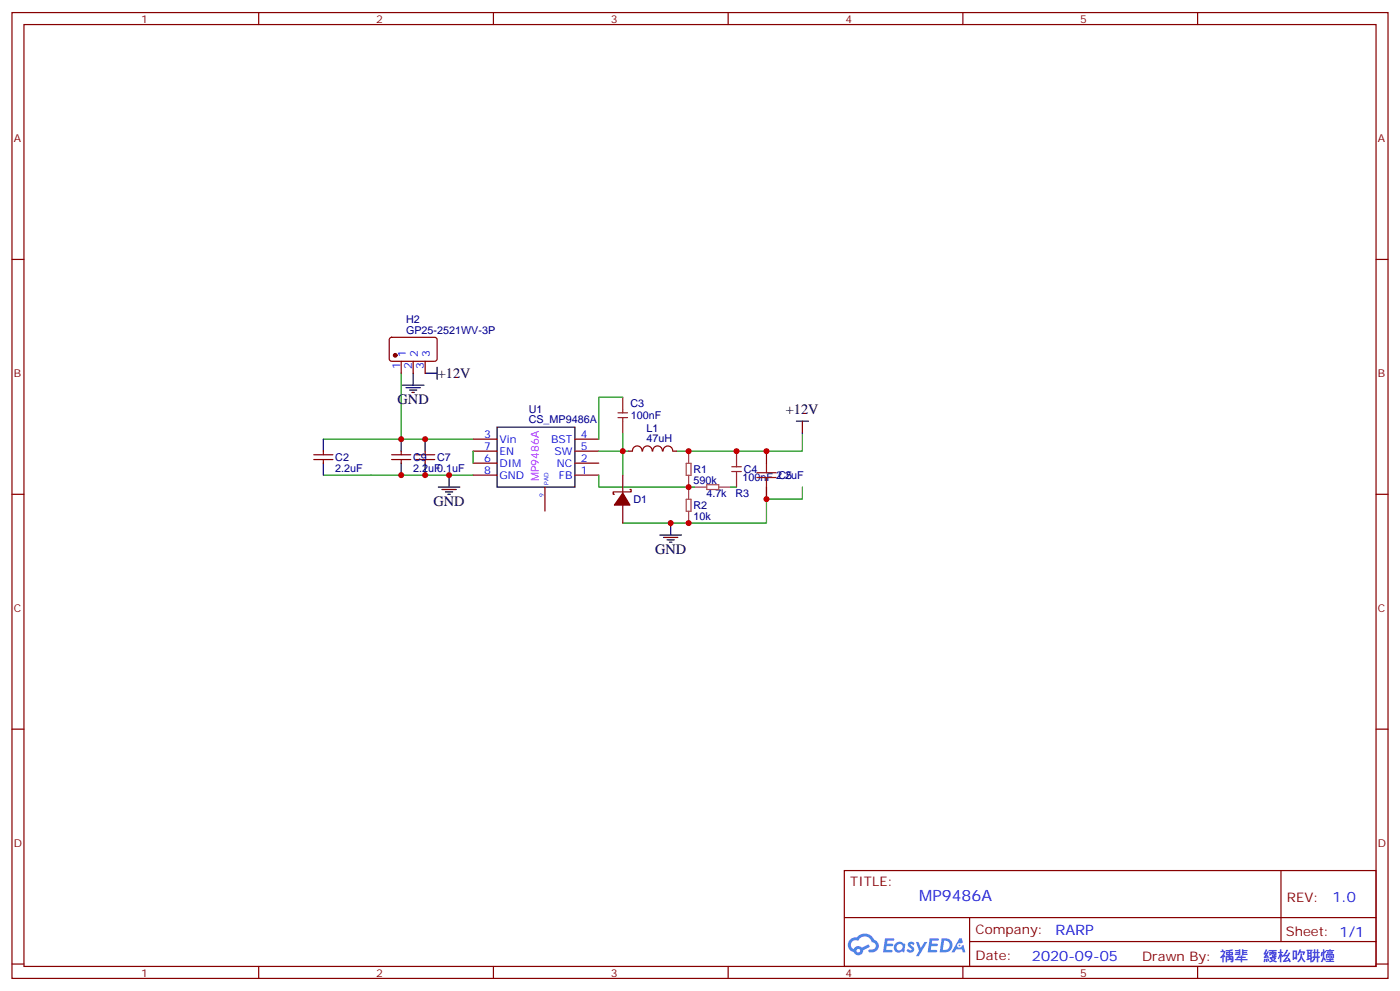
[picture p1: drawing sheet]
<svg xmlns="http://www.w3.org/2000/svg" width="412mm" height="292mm" viewBox="0 0 412 292" stroke-linecap="round" stroke-linejoin="round" font-family="sans-serif">
<g fill="none" stroke="#870000" stroke-width=".35">
<path d="M3.5 3.7h405.4v284.3h-405.4zM7.1 7.2h398.2v277.3h-398.2zM76.2 3.7v3.5M145.3 3.7v3.5M214.5 3.7v3.5M283.6 3.7v3.5M352.8 3.7v3.5M3.5 76.4h3.6M405.3 76.4h3.6M3.5 145.5h3.6M405.3 145.5h3.6M3.5 214.7h3.6"/>
<path d="M405.3 214.7h3.6M248.7 256.3h156.6v28.2h-156.6zM377.3 256.3v20.9M248.7 270.1h156.5M285.6 277.2h119.6M285.6 270.1v14.2M3.5 283.8h3.6M76.2 284.5v3.5M145.3 284.5v3.5M214.5 284.5v3.5M283.6 284.5v3.5M352.8 284.5v3.5"/>
<path d="M405.3 283.8h3.6"/>
</g>
<g fill="#5487ff">
<path d="M267.7 277.5a1.22 1.22 0 0 1 1.7 .2l-.4 .6a.47 .47 0 0 0-.3-.4 .47 .47 0 0 0-.5 .2l.1 .2a1.14 1.14 0 0 1 .8 1.8 1.14 1.14 0 0 1-1.9 0l-.2-.2 .5-.6 .7 .5a.29 .29 0 0 0 .3-.3 .29 .29 0 0 0-.2-.3 1.04 1.04 0 0 1-.6-1.7z"/>
<path d="M260.7 276.2h2.4l.3 .2-.2 .5-1.8 .1-.1 .8h1.5l.3 .4-.3 .4h-1.6l-.2 1.1h1.7l.2 .3-.2 .3-2.6 .1z"/>
<path d="M273.8 276.2h2.4l.3 .2-.1 .5-1.8 .1-.2 .8h1.6l.3 .4-.4 .4-1.6-.1-.1 1.1 1.7 .1 .2 .3-.2 .3-2.6 .1z"/>
<path d="M282.6 276.2h.7l.3 1.3-.6 .3a.69 .69 0 0 0-1 .3 .69 .69 0 0 0 .4 .9 .69 .69 0 0 0 .9-.6l.5-.2 .6 2.2h-.8l-.2-.9h-1.8l-.5 .9h-.8z"/>
<path d="M269.8 277.3h.8l.6 1.8 1.1-1.8h.9l-2.6 4.2h-.8l.9-1.5z"/>
<path d="M277.4 276.2l-.6 4.2h1.3a2.11 2.11 0 0 0 2.5-2.1 2.11 2.11 0 0 0-2.5-2.1zM278.1 277a1.39 1.39 0 0 1 1.7 1.4 1.39 1.39 0 0 1-1.8 1.2h-.3z"/>
<path d="M263.7 277.8a1.54 1.54 0 0 0-.1 2.2 1.54 1.54 0 0 0 2.2 .1l.6 .3 .3-2.3-.2-.3h-.4a1.49 1.49 0 0 0-2.4 0zM264 278.8a.94 .94 0 0 1 1.8 0 .94 .94 0 0 1-1.8 0z"/>
<path d="M250.4 276.6a2.18 2.18 0 0 0 1.1 3.7 1.44 1.44 0 0 0 1.6 .9 1.44 1.44 0 0 0 1.2-1.4l2-1.1-.5-.7-1.9 1a1.47 1.47 0 0 0-2.4 .4 1.39 1.39 0 0 1-.7-1.9 1.39 1.39 0 0 1 2-.5 2.12 2.12 0 0 1 2.2-1.3 2.12 2.12 0 0 1 1.9 1.7 1.14 1.14 0 0 1 1.1 1.4 1.14 1.14 0 0 1-1.7 .7 .43 .43 0 0 0-.5 .4 .43 .43 0 0 0 .4 .5 1.98 1.98 0 0 0 2.5-1.2 1.98 1.98 0 0 0-1.2-2.6 3.1 3.1 0 0 0-5.3-.6l-.9 .1zM252.3 279.9a.55 .55 0 0 1 1.1 0 .55 .55 0 0 1-1.1 0z"/>
<circle cx="282.6" cy="278.3" r=".26"/>
</g>
<g fill="none" stroke="#000" stroke-width=".35">
<path d="M118.5 113.4h6.4M119.6 114.1h4.2M120.6 114.8h2.2M121.4 115.5h.7M121.7 109.9v3.5M125.2 109.9h3.6M128.8 108.1v3.6M95.2 129.3v3.5M95.2 136.3v3.6M118.2 129.3v3.5M118.2 136.3v3.6M125.2 129.3v3.5"/>
<path d="M125.2 136.3v3.6M132.3 139.9v3.5M146.4 125.8h22.9v17.6h-22.9zM234.6 124h3.5M236.4 124v3.5M129.1 143.4h6.4M130.2 144.1h4.2M131.2 144.8h2.1M131.9 145.5h.7M194.4 157.5h6.3M195.4 158.2h4.3M196.5 158.9h2.1"/>
<path d="M197.2 159.6h.7M197.6 154v3.5"/>
</g>
<g fill="none" stroke="#870000" stroke-width=".35">
<path d="M114.9 99.5l.5-.2 12.9 .1 .5 .6-.1 5.9-.6 .5-13-.1-.4-.6v-5.7zM118.2 106.4v3.5M121.7 106.4v3.5M125.2 106.4v3.5M92.4 135.3h5.7M92.4 133.9h5.7M95.2 132.8v1.1M95.2 135.3v1M115.4 135.3h5.6M115.4 133.9h5.6M118.2 132.8v1.1M118.2 135.3v1"/>
<path d="M122.4 135.3h5.7M122.4 133.9h5.7M125.2 132.8v1.1M125.2 135.3v1M139.3 139.9h7.1M139.3 136.3h7.1M139.3 129.3h7.1M139.3 132.8h7.1M169.3 139.9h7.1M169.3 136.3h7.1M169.3 129.3h7.1M169.3 132.8h7.1"/>
<path d="M183.4 139.9v5.3M185.2 132.8h1.1M186.3 132.8a1.41 1.41 0 0 1 1.4-1.5 1.41 1.41 0 0 1 1.4 1.5M189.3 132.8a1.41 1.41 0 0 1 1.4-1.5 1.41 1.41 0 0 1 1.4 1.5M192.3 132.8a1.41 1.41 0 0 1 1.4-1.5 1.41 1.41 0 0 1 1.4 1.5M195.3 132.8a1.41 1.41 0 0 1 1.4-1.5 1.41 1.41 0 0 1 1.4 1.5M198.3 132.8h1M225.8 132.8v3.5M160.5 143.4v7.1M183.4 148.7v5.3M185.6 144.1h.3v.7h-5.3v.7h.4M225.8 143.4v3.5"/>
</g>
<path d="M118.2 109.9v19.4h21.1M183.4 116.9h-7v12.4M95.2 139.9h44.1M95.2 129.3h23M139.3 132.8v3.5M176.4 139.9v3.5h28.2M183.4 127.5v5.3h-7M185.2 132.8h-1.8v7.1M236.4 127.5v5.3h-37.1M215.2 143.4h1.8M225.8 143.4v10.6h-42.4M236.4 143.4v3.5h-10.6" fill="none" stroke="#008700" stroke-width=".35"/>
<path d="M183.4 116.9v4.6M182 121.5h2.9M182 122.9h2.9M183.4 122.9v4.6M215.5 137.4h2.9M215.5 138.8h2.9M217 132.8v4.6M217 138.8v4.6" fill="none" stroke="#8c2424" stroke-width=".35"/>
<path d="M202.1 136.4h1.5v3.5h-1.5zM202.8 132.8v3.5M202.8 139.9v7M202.1 147h1.5v3.5h-1.5zM202.8 150.5v3.5M204.6 143.4h3.5M208.2 142.7h3.5v1.4h-3.5zM211.7 143.4h3.5" fill="none" stroke="#a64a4a" stroke-width=".35"/>
<g fill="#870000" stroke="#870000" stroke-width=".35">
<path d="M183.4 145.2l2.2 3.5h-4.6z"/>
<circle cx="116.4" cy="104.6" r=".53"/>
</g>
<path d="M223 139.2h5.6M225.8 136.3v2.9M223 140.6h5.6M225.8 140.6v2.8" fill="none" stroke="#a10000" stroke-width=".35"/>
<g fill="#c00">
<circle cx="183.4" cy="132.8" r=".88"/>
<circle cx="197.6" cy="154" r=".88"/>
<circle cx="202.8" cy="154" r=".88"/>
<circle cx="132.3" cy="139.9" r=".88"/>
<circle cx="202.8" cy="143.4" r=".88"/>
<circle cx="202.8" cy="132.8" r=".88"/>
<circle cx="217" cy="132.8" r=".88"/>
<circle cx="125.2" cy="139.9" r=".88"/>
<circle cx="125.2" cy="129.3" r=".88"/>
<circle cx="118.2" cy="139.9" r=".88"/>
<circle cx="118.2" cy="129.3" r=".88"/>
<circle cx="225.8" cy="146.9" r=".88"/>
<circle cx="225.8" cy="132.8" r=".88"/>
</g>
<text font-size="4.6" fill="#00f" x="270.8" y="265.3">MP9486A</text>
<g font-size="4.2">
<text x="128.9" y="111.3">+12V</text>
<text x="117.1" y="119.1">GND</text>
<text x="231.5" y="121.9">+12V</text>
<text x="127.7" y="149">GND</text>
<text x="193" y="163.2">GND</text>
</g>
<g font-size="4.2" fill="#00f">
<text x="392.5" y="265.6">1.0</text>
<text x="310.9" y="275.1">RARP</text>
<text x="304" y="282.9">2020-09-05</text>
</g>
<g font-size="3.9" fill="#800">
<text x="250.5" y="260.9">TITLE:</text>
<text x="379.1" y="265.6">REV:</text>
<text x="287.4" y="275.1">Company:</text>
<text x="378.7" y="275.7">Sheet: 1/1</text>
<text x="287.4" y="282.8">Date:</text>
<text x="336.4" y="282.8">Drawn By: 䄔㹃쐱䌄㭃吹䎴㸀</text>
</g>
<g font-size="3.2" fill="#800">
<text x="41.6" y="6.7">1</text>
<text x="110.8" y="6.7">2</text>
<text x="179.9" y="6.7">3</text>
<text x="249.1" y="6.7">4</text>
<text x="318.2" y="6.7">5</text>
<text x="4.1" y="41.8">A</text>
<text x="405.9" y="41.8">A</text>
<text x="4.1" y="110.9">B</text>
<text x="405.9" y="110.9">B</text>
<text x="4.1" y="180.1">C</text>
<text x="405.9" y="180.1">C</text>
<text x="4.1" y="249.2">D</text>
<text x="405.9" y="249.2">D</text>
<text x="41.6" y="287.5">1</text>
<text x="110.8" y="287.5">2</text>
<text x="179.9" y="287.5">3</text>
<text x="249.1" y="287.5">4</text>
<text x="318.2" y="287.5">5</text>
</g>
<g font-size="3.2" fill="#000080">
<text x="119.6" y="95.1">H2</text>
<text x="119.6" y="98.2">GP25-2521WV-3P</text>
<text x="185.7" y="119.9">C3</text>
<text x="155.7" y="124.6">CS_MP9486A</text>
<text x="155.7" y="121.6">U1</text>
<text x="185.8" y="123.4">100nF</text>
<text x="190.4" y="130.2">47uH</text>
<text x="190.4" y="127">L1</text>
<text x="98.8" y="135.7">C2</text>
<text x="121.7" y="135.7">C9</text>
<text x="128.8" y="135.7">C7</text>
<text x="98.8" y="138.9">2.2uF</text>
<text x="121.7" y="138.9">2.2uF0.1uF</text>
<text x="204.3" y="142.4">590k</text>
<text x="204.3" y="139.3">R1</text>
<text x="218.7" y="141.6">100nF 2.2uF</text>
<text x="219.1" y="139.3">C4</text>
<text x="229.3" y="141">C5</text>
<text x="186.6" y="148.1">D1</text>
<text x="204.3" y="149.8">R2</text>
<text x="208.1" y="146.3">4.7k</text>
<text x="216.6" y="146.3">R3</text>
<text x="204.3" y="153">10k</text>
</g>
<g font-size="3.2" fill="#00f">
<text x="119.6" y="105.1" transform="rotate(-90 119.6 105.1)">1</text>
<text x="123.1" y="105.1" transform="rotate(-90 123.1 105.1)">2</text>
<text x="126.6" y="105.1" transform="rotate(-90 126.6 105.1)">3</text>
<text x="117.8" y="108.6" transform="rotate(-90 117.8 108.6)">1</text>
<text x="121.4" y="108.6" transform="rotate(-90 121.4 108.6)">2</text>
<text x="124.9" y="108.6" transform="rotate(-90 124.9 108.6)">3</text>
<text x="142.6" y="128.9">3</text>
<text x="147.1" y="130.4">Vin</text>
<text x="162.3" y="130.4">BST</text>
<text x="171.1" y="128.9">4</text>
<text x="142.6" y="136">6</text>
<text x="142.6" y="132.5">7</text>
<text x="147.1" y="137.4">DIM</text>
<text x="147.1" y="133.9">EN</text>
<text x="163.3" y="133.9">SW</text>
<text x="164" y="137.4">NC</text>
<text x="171.1" y="136">2</text>
<text x="171.1" y="132.5">5</text>
<text x="142.6" y="139.5">8</text>
<text x="147.1" y="140.9">GND</text>
<text x="164.6" y="140.9">FB</text>
<text x="171.1" y="139.5">1</text>
</g>
<text font-size="3.2" fill="#90f" x="158.7" y="141.6" transform="rotate(-90 158.7 141.6)">MP9486A</text>
<g font-size="1.8" fill="#00f">
<text x="161.6" y="142.7" transform="rotate(-90 161.6 142.7)">PAD</text>
<text x="160.2" y="146.3" transform="rotate(-90 160.2 146.3)">9</text>
</g>
</svg>
